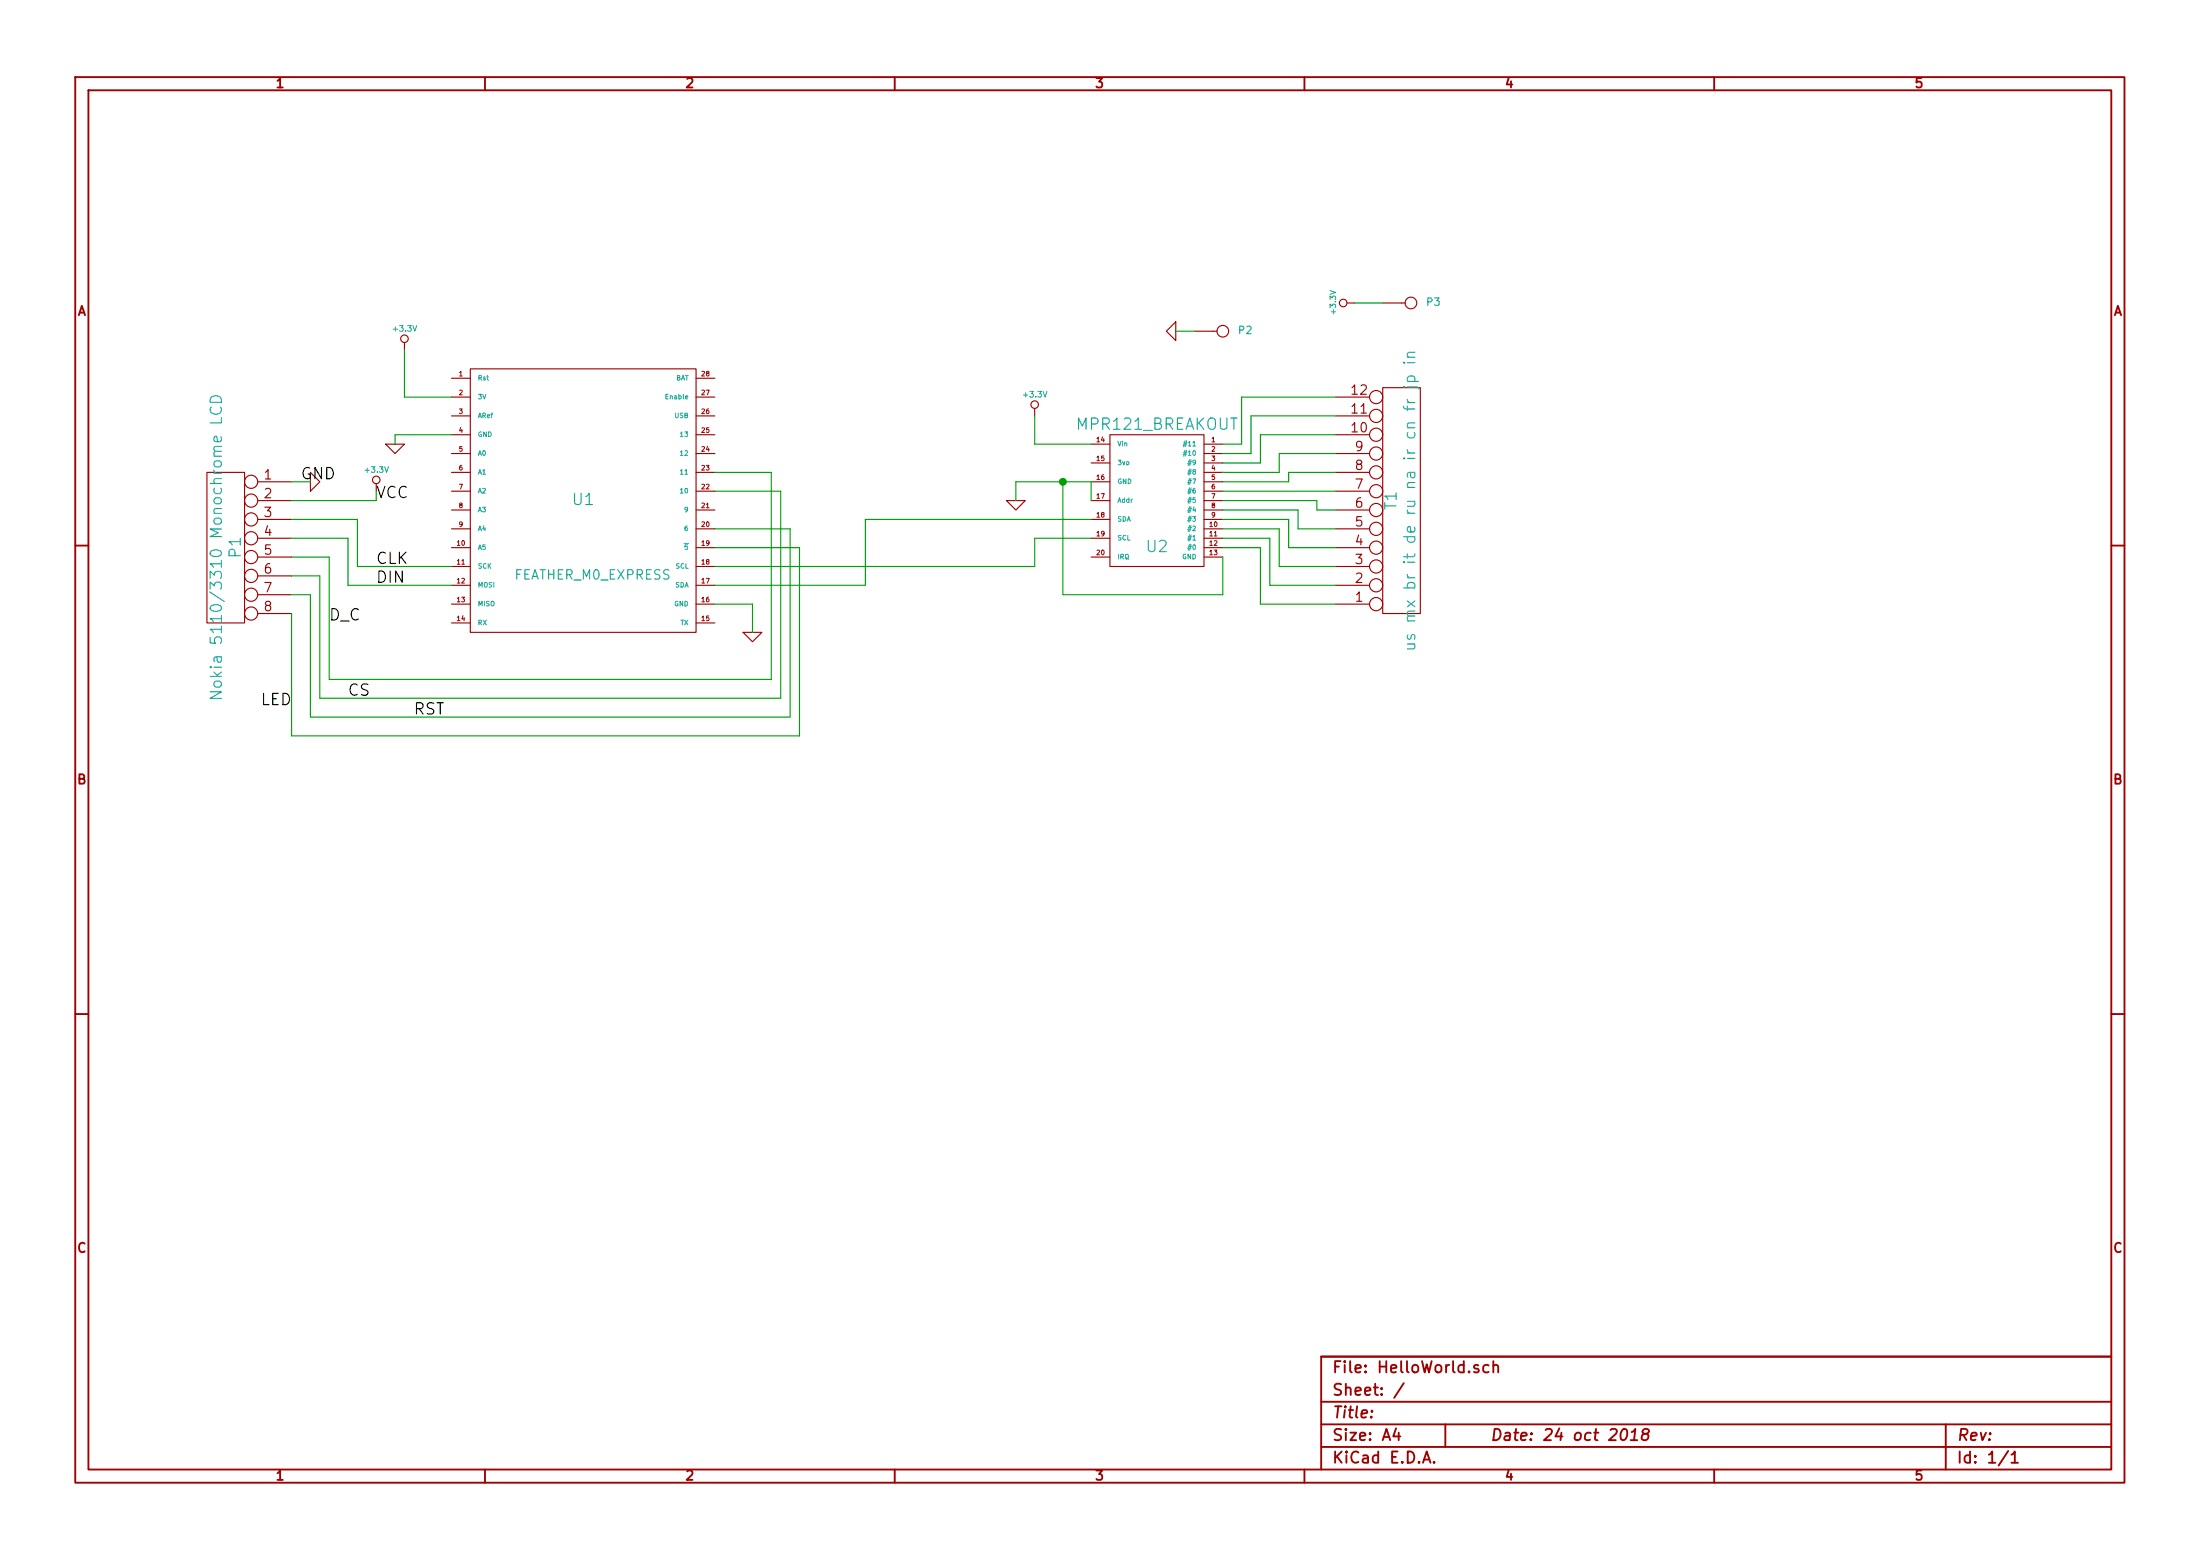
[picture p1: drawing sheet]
EESchema Schematic File Version 2
LIBS:power
LIBS:device
LIBS:transistors
LIBS:conn
LIBS:linear
LIBS:regul
LIBS:74xx
LIBS:cmos4000
LIBS:adc-dac
LIBS:memory
LIBS:xilinx
LIBS:special
LIBS:microcontrollers
LIBS:dsp
LIBS:microchip
LIBS:analog_switches
LIBS:motorola
LIBS:texas
LIBS:intel
LIBS:audio
LIBS:interface
LIBS:digital-audio
LIBS:philips
LIBS:display
LIBS:cypress
LIBS:siliconi
LIBS:opto
LIBS:atmel
LIBS:contrib
LIBS:valves
LIBS:adafruit_breakouts
LIBS:feather_m0_express
LIBS:metromini
LIBS:HelloWorld-cache
EELAYER 27 0
EELAYER END
$Descr A4 11693 8268
encoding utf-8
Sheet 1 1
Title ""
Date "24 oct 2018"
Rev ""
Comp ""
Comment1 ""
Comment2 ""
Comment3 ""
Comment4 ""
$EndDescr
$Comp
L FEATHER_M0_EXPRESS U1
U 1 1
P 3100 2650
F 0 "U1" H 3100 2650 60  0000 C CNN
F 1 "FEATHER_M0_EXPRESS" H 3150 2250 50  0000 C CNN
F 2 "~" H 3100 2650 60  0000 C CNN
F 3 "~" H 3100 2650 60  0000 C CNN
	1    3100 2650
	1    0    0    -1  
$EndComp
$Comp
L MPR121_BREAKOUT U2
U 1 1
P 6150 2650
F 0 "U2" H 6150 2400 60  0000 C CNN
F 1 "MPR121_BREAKOUT" H 6150 3050 60  0000 C CNN
F 2 "~" H 6150 2650 60  0000 C CNN
F 3 "~" H 6150 2650 60  0000 C CNN
	1    6150 2650
	1    0    0    -1  
$EndComp
Wire Wire Line
	3800 3000 5500 3000
Wire Wire Line
	5500 3000 5500 2850
Wire Wire Line
	5500 2850 5800 2850
Wire Wire Line
	3800 3100 4600 3100
Wire Wire Line
	4600 3100 4600 2750
Wire Wire Line
	4600 2750 5800 2750
$Comp
L GND #PWR01
U 1 1
P 4000 3350
F 0 "#PWR01" H 4000 3350 30  0001 C CNN
F 1 "GND" H 4000 3280 30  0001 C CNN
F 2 "" H 4000 3350 60  0000 C CNN
F 3 "" H 4000 3350 60  0000 C CNN
	1    4000 3350
	1    0    0    -1  
$EndComp
$Comp
L GND #PWR02
U 1 1
P 5400 2650
F 0 "#PWR02" H 5400 2650 30  0001 C CNN
F 1 "GND" H 5400 2580 30  0001 C CNN
F 2 "" H 5400 2650 60  0000 C CNN
F 3 "" H 5400 2650 60  0000 C CNN
	1    5400 2650
	1    0    0    -1  
$EndComp
$Comp
L +3.3V #PWR03
U 1 1
P 2150 1850
F 0 "#PWR03" H 2150 1810 30  0001 C CNN
F 1 "+3.3V" H 2150 1960 30  0000 C CNN
F 2 "" H 2150 1850 60  0000 C CNN
F 3 "" H 2150 1850 60  0000 C CNN
	1    2150 1850
	1    0    0    -1  
$EndComp
$Comp
L +3.3V #PWR04
U 1 1
P 5500 2200
F 0 "#PWR04" H 5500 2160 30  0001 C CNN
F 1 "+3.3V" H 5500 2310 30  0000 C CNN
F 2 "" H 5500 2200 60  0000 C CNN
F 3 "" H 5500 2200 60  0000 C CNN
	1    5500 2200
	1    0    0    -1  
$EndComp
Wire Wire Line
	5500 2200 5500 2350
Wire Wire Line
	5500 2350 5800 2350
Wire Wire Line
	5400 2650 5400 2550
Wire Wire Line
	5400 2550 5800 2550
Wire Wire Line
	5800 2550 5800 2650
Wire Wire Line
	2400 2100 2150 2100
Wire Wire Line
	2150 2100 2150 1850
Wire Wire Line
	3800 3200 4000 3200
Wire Wire Line
	4000 3200 4000 3350
$Comp
L GND #PWR05
U 1 1
P 2100 2350
F 0 "#PWR05" H 2100 2350 30  0001 C CNN
F 1 "GND" H 2100 2280 30  0001 C CNN
F 2 "" H 2100 2350 60  0000 C CNN
F 3 "" H 2100 2350 60  0000 C CNN
	1    2100 2350
	1    0    0    -1  
$EndComp
Wire Wire Line
	2400 2300 2100 2300
Wire Wire Line
	2100 2300 2100 2350
Wire Wire Line
	5650 2550 5650 3150
Wire Wire Line
	5650 3150 6500 3150
Wire Wire Line
	6500 3150 6500 2950
Connection ~ 5650 2550
$Comp
L CONN_12 T1
U 1 1
P 7450 2650
F 0 "T1" V 7400 2650 60  0000 C CNN
F 1 "us mx br it de ru na ir cn fr jp in" V 7500 2650 60  0000 C CNN
F 2 "~" H 7450 2650 60  0000 C CNN
F 3 "~" H 7450 2650 60  0000 C CNN
	1    7450 2650
	1    0    0    1   
$EndComp
Wire Wire Line
	6500 2350 6600 2350
Wire Wire Line
	6600 2350 6600 2100
Wire Wire Line
	6600 2100 7100 2100
Wire Wire Line
	6500 2400 6650 2400
Wire Wire Line
	6650 2400 6650 2200
Wire Wire Line
	6650 2200 7100 2200
Wire Wire Line
	6500 2450 6700 2450
Wire Wire Line
	6700 2450 6700 2300
Wire Wire Line
	6700 2300 7100 2300
Wire Wire Line
	6500 2500 6800 2500
Wire Wire Line
	6800 2500 6800 2400
Wire Wire Line
	6800 2400 7100 2400
Wire Wire Line
	7100 2500 6850 2500
Wire Wire Line
	6850 2500 6850 2550
Wire Wire Line
	6850 2550 6500 2550
Wire Wire Line
	6500 2600 7100 2600
Wire Wire Line
	6500 2650 7000 2650
Wire Wire Line
	7000 2650 7000 2700
Wire Wire Line
	7000 2700 7100 2700
Wire Wire Line
	6500 2700 6900 2700
Wire Wire Line
	6900 2700 6900 2800
Wire Wire Line
	6900 2800 7100 2800
Wire Wire Line
	6500 2750 6850 2750
Wire Wire Line
	6850 2750 6850 2900
Wire Wire Line
	6850 2900 7100 2900
Wire Wire Line
	6500 2800 6800 2800
Wire Wire Line
	6800 2800 6800 3000
Wire Wire Line
	6800 3000 7100 3000
Wire Wire Line
	6500 2850 6750 2850
Wire Wire Line
	6750 2850 6750 3100
Wire Wire Line
	6750 3100 7100 3100
Wire Wire Line
	6500 2900 6700 2900
Wire Wire Line
	6700 2900 6700 3200
Wire Wire Line
	6700 3200 7100 3200
$Comp
L CONN_8 P1
U 1 1
P 1200 2900
F 0 "P1" V 1150 2900 60  0000 C CNN
F 1 "Nokia 5110/3310 Monochrome LCD" V 1250 2900 60  0000 C CNN
F 2 "~" H 1200 2900 60  0000 C CNN
F 3 "~" H 1200 2900 60  0000 C CNN
	1    1200 2900
	-1   0    0    -1  
$EndComp
$Comp
L GND #PWR06
U 1 1
P 1650 2550
F 0 "#PWR06" H 1650 2550 30  0001 C CNN
F 1 "GND" H 1650 2480 30  0001 C CNN
F 2 "" H 1650 2550 60  0000 C CNN
F 3 "" H 1650 2550 60  0000 C CNN
	1    1650 2550
	0    -1   -1   0   
$EndComp
$Comp
L +3.3V #PWR07
U 1 1
P 2000 2600
F 0 "#PWR07" H 2000 2560 30  0001 C CNN
F 1 "+3.3V" H 2000 2710 30  0000 C CNN
F 2 "" H 2000 2600 60  0000 C CNN
F 3 "" H 2000 2600 60  0000 C CNN
	1    2000 2600
	1    0    0    -1  
$EndComp
Wire Wire Line
	1550 2550 1650 2550
Wire Wire Line
	1550 2750 1900 2750
Wire Wire Line
	1900 2750 1900 3000
Wire Wire Line
	1900 3000 2400 3000
Wire Wire Line
	1550 2850 1850 2850
Wire Wire Line
	1850 2850 1850 3100
Wire Wire Line
	1850 3100 2400 3100
Wire Wire Line
	1550 3250 1550 3900
Wire Wire Line
	1550 3900 4250 3900
Wire Wire Line
	4250 3900 4250 2900
Wire Wire Line
	4250 2900 3800 2900
Wire Wire Line
	1550 3150 1650 3150
Wire Wire Line
	1650 3150 1650 3800
Wire Wire Line
	1650 3800 4200 3800
Wire Wire Line
	4200 3800 4200 2800
Wire Wire Line
	4200 2800 3800 2800
Wire Wire Line
	1550 3050 1700 3050
Wire Wire Line
	1700 3050 1700 3700
Wire Wire Line
	1700 3700 4150 3700
Wire Wire Line
	4150 3700 4150 2600
Wire Wire Line
	1550 2950 1750 2950
Wire Wire Line
	1750 2950 1750 3600
Wire Wire Line
	1750 3600 4100 3600
Wire Wire Line
	4100 3600 4100 2500
Wire Wire Line
	4100 2500 3800 2500
Wire Wire Line
	4150 2600 3800 2600
Text Label 1550 3750 2    60   ~ 0
LED
Text Label 2200 3800 0    60   ~ 0
RST
Text Label 1850 3700 0    60   ~ 0
CS
Text Label 1750 3300 0    60   ~ 0
D_C
Text Label 2000 3100 0    60   ~ 0
DIN
Text Label 2000 3000 0    60   ~ 0
CLK
Text Label 2000 2650 0    60   ~ 0
VCC
Text Label 1600 2550 0    60   ~ 0
GND
$Comp
L CONN_1 P2
U 1 1
P 6500 1750
F 0 "P2" H 6580 1750 40  0000 L CNN
F 1 "CONN_1" H 6500 1805 10  0001 C CNN
F 2 "~" H 6500 1750 60  0000 C CNN
F 3 "~" H 6500 1750 60  0000 C CNN
	1    6500 1750
	1    0    0    -1  
$EndComp
$Comp
L GND #PWR08
U 1 1
P 6250 1750
F 0 "#PWR08" H 6250 1750 30  0001 C CNN
F 1 "GND" H 6250 1680 30  0001 C CNN
F 2 "" H 6250 1750 60  0000 C CNN
F 3 "" H 6250 1750 60  0000 C CNN
	1    6250 1750
	0    1    1    0   
$EndComp
Wire Wire Line
	6350 1750 6250 1750
$Comp
L CONN_1 P3
U 1 1
P 7500 1600
F 0 "P3" H 7580 1600 40  0000 L CNN
F 1 "CONN_1" H 7500 1655 30  0001 C CNN
F 2 "~" H 7500 1600 60  0000 C CNN
F 3 "~" H 7500 1600 60  0000 C CNN
	1    7500 1600
	1    0    0    -1  
$EndComp
$Comp
L +3.3V #PWR09
U 1 1
P 7200 1600
F 0 "#PWR09" H 7200 1560 30  0001 C CNN
F 1 "+3.3V" H 7200 1710 30  0000 C CNN
F 2 "" H 7200 1600 60  0000 C CNN
F 3 "" H 7200 1600 60  0000 C CNN
	1    7200 1600
	0    -1   -1   0   
$EndComp
Wire Wire Line
	7350 1600 7200 1600
Wire Wire Line
	1550 2650 2000 2650
Wire Wire Line
	2000 2650 2000 2600
$EndSCHEMATC
